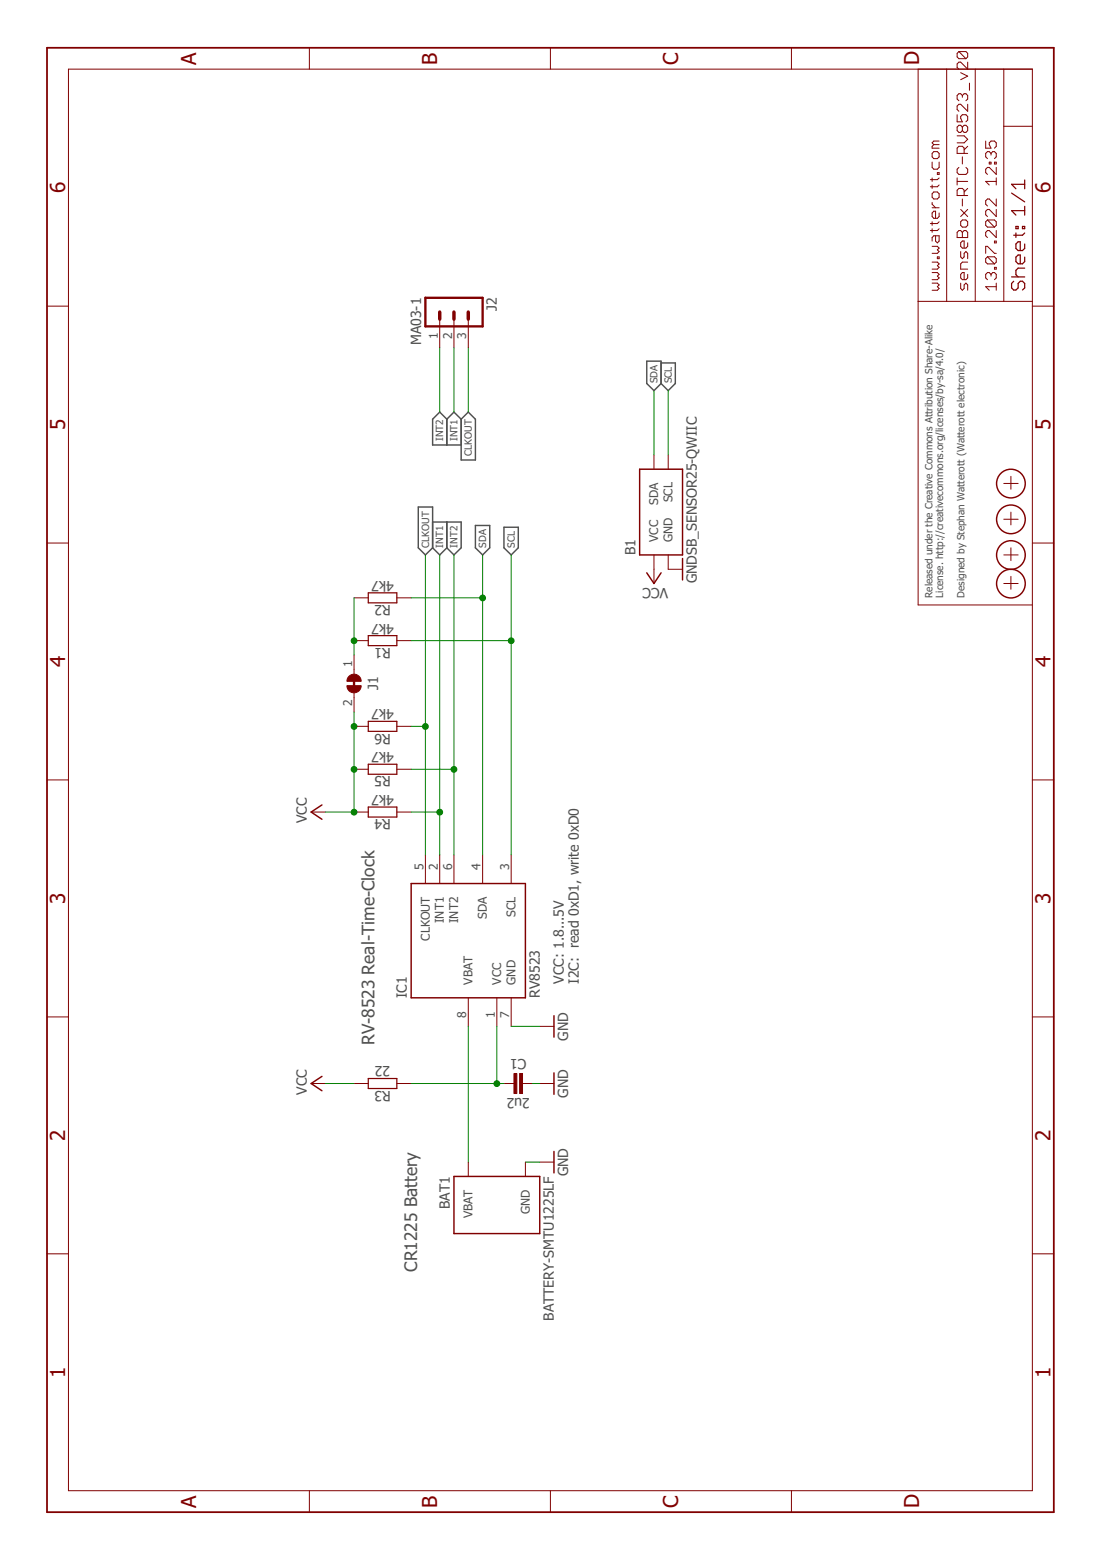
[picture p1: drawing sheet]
<?xml version="1.0" encoding="utf-8"?>
<!DOCTYPE eagle SYSTEM "eagle.dtd">
<eagle version="7.7.0">
<drawing>
<settings>
<setting alwaysvectorfont="no"/>
<setting verticaltext="up"/>
</settings>
<grid distance="0.05" unitdist="inch" unit="inch" style="lines" multiple="1" display="yes" altdistance="0.01" altunitdist="inch" altunit="inch"/>
<schematic xreflabel="%F%N/%S.%C%R" xrefpart="/%S.%C%R">
<libraries>
<library name="we-symbol">
<symbols>
<symbol name="A4L-LOC">
<wire x1="256.54" y1="3.81" x2="256.54" y2="8.89" width="0.1016" layer="94"/>
<wire x1="256.54" y1="8.89" x2="256.54" y2="13.97" width="0.1016" layer="94"/>
<wire x1="256.54" y1="13.97" x2="256.54" y2="19.05" width="0.1016" layer="94"/>
<wire x1="256.54" y1="19.05" x2="256.54" y2="24.13" width="0.1016" layer="94"/>
<wire x1="161.29" y1="3.81" x2="161.29" y2="24.13" width="0.1016" layer="94"/>
<wire x1="161.29" y1="24.13" x2="215.265" y2="24.13" width="0.1016" layer="94"/>
<wire x1="215.265" y1="24.13" x2="256.54" y2="24.13" width="0.1016" layer="94"/>
<wire x1="246.38" y1="3.81" x2="246.38" y2="8.89" width="0.1016" layer="94"/>
<wire x1="246.38" y1="8.89" x2="256.54" y2="8.89" width="0.1016" layer="94"/>
<wire x1="246.38" y1="8.89" x2="215.265" y2="8.89" width="0.1016" layer="94"/>
<wire x1="215.265" y1="8.89" x2="215.265" y2="3.81" width="0.1016" layer="94"/>
<wire x1="215.265" y1="8.89" x2="215.265" y2="13.97" width="0.1016" layer="94"/>
<wire x1="215.265" y1="13.97" x2="256.54" y2="13.97" width="0.1016" layer="94"/>
<wire x1="215.265" y1="13.97" x2="215.265" y2="19.05" width="0.1016" layer="94"/>
<wire x1="215.265" y1="19.05" x2="256.54" y2="19.05" width="0.1016" layer="94"/>
<wire x1="215.265" y1="19.05" x2="215.265" y2="24.13" width="0.1016" layer="94"/>
<frame x1="0" y1="0" x2="260.35" y2="179.07" columns="6" rows="4" layer="94"/>
<text x="217.17" y="15.24" size="2.032" layer="94" font="vector">&gt;DRAWING_NAME</text>
<text x="217.17" y="10.16" size="2.032" layer="94" font="vector">&gt;LAST_DATE_TIME</text>
<text x="230.505" y="5.08" size="2.54" layer="94" font="vector">&gt;SHEET</text>
<text x="217.17" y="5.08" size="2.54" layer="94" font="vector">Sheet:</text>
<text x="217.17" y="20.32" size="2.032" layer="94" font="vector">www.watterott.com</text>
</symbol>
<symbol name="PASSER">
<wire x1="-1.016" y1="0" x2="1.27" y2="0" width="0.127" layer="94"/>
<wire x1="0" y1="1.27" x2="0" y2="-1.27" width="0.127" layer="94"/>
<circle x="0" y="0" radius="2.54" width="0.254" layer="94"/>
</symbol>
</symbols>
<devicesets>
<deviceset name="FRAME-A4L" prefix="FRAME" uservalue="yes">
<gates>
<gate name="G$1" symbol="A4L-LOC" x="0" y="0"/>
</gates>
<devices>
<device name="">
<technologies>
<technology name=""/>
</technologies>
</device>
</devices>
</deviceset>
<deviceset name="PASSER" prefix="X">
<gates>
<gate name="X" symbol="PASSER" x="0" y="0"/>
</gates>
<devices>
<device name="-07" package="PASSER_07MM">
<technologies>
<technology name=""/>
</technologies>
</device>
</devices>
</deviceset>
</devicesets>
</library>
<library name="we-chip">
<symbols>
<symbol name="RV8523">
<pin name="INT2" x="15.24" y="2.54" length="middle" rot="R180"/>
<pin name="INT1" x="15.24" y="5.08" length="middle" rot="R180"/>
<wire x1="-10.16" y1="10.16" x2="10.16" y2="10.16" width="0.254" layer="94"/>
<wire x1="10.16" y1="10.16" x2="10.16" y2="-10.16" width="0.254" layer="94"/>
<wire x1="10.16" y1="-10.16" x2="-10.16" y2="-10.16" width="0.254" layer="94"/>
<wire x1="-10.16" y1="-10.16" x2="-10.16" y2="10.16" width="0.254" layer="94"/>
<text x="-10.16" y="12.7" size="1.778" layer="95" align="top-left">&gt;NAME</text>
<text x="-10.16" y="-12.7" size="1.778" layer="95">&gt;VALUE</text>
<pin name="SCL" x="15.24" y="-7.62" length="middle" rot="R180"/>
<pin name="SDA" x="15.24" y="-2.54" length="middle" rot="R180"/>
<pin name="VCC" x="-15.24" y="-5.08" length="middle" direction="pwr"/>
<pin name="GND" x="-15.24" y="-7.62" length="middle" direction="pwr"/>
<pin name="VBAT" x="-15.24" y="0" length="middle" direction="pwr"/>
<pin name="CLKOUT" x="15.24" y="7.62" length="middle" rot="R180"/>
</symbol>
</symbols>
<devicesets>
<deviceset name="RV8523" prefix="IC">
<gates>
<gate name="IC" symbol="RV8523" x="0" y="0"/>
</gates>
<devices>
<device name="-C3" package="RTC-C3">
<connects>
<connect gate="IC" pin="CLKOUT" pad="5"/>
<connect gate="IC" pin="GND" pad="7"/>
<connect gate="IC" pin="INT1" pad="2"/>
<connect gate="IC" pin="INT2" pad="6"/>
<connect gate="IC" pin="SCL" pad="3"/>
<connect gate="IC" pin="SDA" pad="4"/>
<connect gate="IC" pin="VBAT" pad="8"/>
<connect gate="IC" pin="VCC" pad="1"/>
</connects>
<technologies>
<technology name=""/>
</technologies>
</device>
</devices>
</deviceset>
</devicesets>
</library>
<library name="we-rcl">
<symbols>
<symbol name="CAPACITOR">
<pin name="1" x="-2.54" y="0" visible="off" length="point" direction="pas" swaplevel="1"/>
<pin name="2" x="2.54" y="0" visible="off" length="point" direction="pas" swaplevel="1" rot="R180"/>
<text x="0" y="2.54" size="1.778" layer="95" align="bottom-center">&gt;NAME</text>
<text x="0" y="-2.54" size="1.778" layer="96" align="top-center">&gt;VALUE</text>
<wire x1="-2.54" y1="0" x2="-0.762" y2="0" width="0.1524" layer="94"/>
<wire x1="2.54" y1="0" x2="0.762" y2="0" width="0.1524" layer="94"/>
<rectangle x1="-1.27" y1="-0.254" x2="2.286" y2="0.254" layer="94" rot="R90"/>
<rectangle x1="-2.286" y1="-0.254" x2="1.27" y2="0.254" layer="94" rot="R90"/>
</symbol>
<symbol name="RESISTOR">
<pin name="1" x="-5.08" y="0" visible="off" length="short" direction="pas" swaplevel="1"/>
<pin name="2" x="5.08" y="0" visible="off" length="short" direction="pas" swaplevel="1" rot="R180"/>
<wire x1="-2.54" y1="0.889" x2="2.54" y2="0.889" width="0.2032" layer="94"/>
<wire x1="2.54" y1="0.889" x2="2.54" y2="-0.889" width="0.2032" layer="94"/>
<wire x1="2.54" y1="-0.889" x2="-2.54" y2="-0.889" width="0.2032" layer="94"/>
<wire x1="-2.54" y1="-0.889" x2="-2.54" y2="0.889" width="0.2032" layer="94"/>
<text x="0" y="1.27" size="1.778" layer="95" align="bottom-center">&gt;NAME</text>
<text x="0" y="-1.27" size="1.778" layer="96" align="top-center">&gt;VALUE</text>
</symbol>
<symbol name="JUMPER2">
<wire x1="0.381" y1="0.635" x2="0.381" y2="-0.635" width="1.27" layer="94" curve="-180" cap="flat"/>
<wire x1="-0.381" y1="-0.635" x2="-0.381" y2="0.635" width="1.27" layer="94" curve="-180" cap="flat"/>
<wire x1="2.54" y1="0" x2="1.651" y2="0" width="0.1524" layer="94"/>
<wire x1="-2.54" y1="0" x2="-1.651" y2="0" width="0.1524" layer="94"/>
<text x="0" y="2.54" size="1.778" layer="95" align="bottom-center">&gt;NAME</text>
<pin name="2" x="5.08" y="0" visible="pad" length="short" direction="pas" swaplevel="1" rot="R180"/>
<pin name="1" x="-5.08" y="0" visible="pad" length="short" direction="pas" swaplevel="1"/>
</symbol>
</symbols>
<devicesets>
<deviceset name="CAPACITOR" prefix="C" uservalue="yes">
<gates>
<gate name="C" symbol="CAPACITOR" x="0" y="0"/>
</gates>
<devices>
<device name="-C0402" package="R0402">
<connects>
<connect gate="C" pin="1" pad="1"/>
<connect gate="C" pin="2" pad="2"/>
</connects>
<technologies>
<technology name=""/>
</technologies>
</device>
<device name="-C0603" package="R0603">
<connects>
<connect gate="C" pin="1" pad="1"/>
<connect gate="C" pin="2" pad="2"/>
</connects>
<technologies>
<technology name=""/>
</technologies>
</device>
<device name="-C0805" package="R0805">
<connects>
<connect gate="C" pin="1" pad="1"/>
<connect gate="C" pin="2" pad="2"/>
</connects>
<technologies>
<technology name=""/>
</technologies>
</device>
<device name="-C1206" package="R1206">
<connects>
<connect gate="C" pin="1" pad="1"/>
<connect gate="C" pin="2" pad="2"/>
</connects>
<technologies>
<technology name=""/>
</technologies>
</device>
</devices>
</deviceset>
<deviceset name="RESISTOR" prefix="R" uservalue="yes">
<gates>
<gate name="R" symbol="RESISTOR" x="0" y="0"/>
</gates>
<devices>
<device name="-R0603" package="R0603">
<connects>
<connect gate="R" pin="1" pad="1"/>
<connect gate="R" pin="2" pad="2"/>
</connects>
<technologies>
<technology name=""/>
</technologies>
</device>
<device name="-R0805" package="R0805">
<connects>
<connect gate="R" pin="1" pad="1"/>
<connect gate="R" pin="2" pad="2"/>
</connects>
<technologies>
<technology name=""/>
</technologies>
</device>
<device name="-R0402" package="R0402">
<connects>
<connect gate="R" pin="1" pad="1"/>
<connect gate="R" pin="2" pad="2"/>
</connects>
<technologies>
<technology name=""/>
</technologies>
</device>
<device name="-R1206" package="R1206">
<connects>
<connect gate="R" pin="1" pad="1"/>
<connect gate="R" pin="2" pad="2"/>
</connects>
<technologies>
<technology name=""/>
</technologies>
</device>
</devices>
</deviceset>
<deviceset name="JUMPER2" prefix="J">
<gates>
<gate name="J" symbol="JUMPER2" x="0" y="0"/>
</gates>
<devices>
<device name="" package="JUMPER2">
<connects>
<connect gate="J" pin="1" pad="1"/>
<connect gate="J" pin="2" pad="2"/>
</connects>
<technologies>
<technology name=""/>
</technologies>
</device>
<device name="-NOCREAM" package="JUMPER2_NC">
<connects>
<connect gate="J" pin="1" pad="1"/>
<connect gate="J" pin="2" pad="2"/>
</connects>
<technologies>
<technology name=""/>
</technologies>
</device>
</devices>
</deviceset>
</devicesets>
</library>
<library name="supply1">
<symbols>
<symbol name="GND">
<wire x1="-1.905" y1="0" x2="1.905" y2="0" width="0.254" layer="94"/>
<text x="-2.54" y="-2.54" size="1.778" layer="96">&gt;VALUE</text>
<pin name="GND" x="0" y="2.54" visible="off" length="short" direction="sup" rot="R270"/>
</symbol>
<symbol name="VCC">
<wire x1="1.27" y1="-1.905" x2="0" y2="0" width="0.254" layer="94"/>
<wire x1="0" y1="0" x2="-1.27" y2="-1.905" width="0.254" layer="94"/>
<text x="-2.54" y="-2.54" size="1.778" layer="96" rot="R90">&gt;VALUE</text>
<pin name="VCC" x="0" y="-2.54" visible="off" length="short" direction="sup" rot="R90"/>
</symbol>
</symbols>
<devicesets>
<deviceset name="GND" prefix="GND">
<gates>
<gate name="1" symbol="GND" x="0" y="0"/>
</gates>
<devices>
<device name="">
<technologies>
<technology name=""/>
</technologies>
</device>
</devices>
</deviceset>
<deviceset name="VCC" prefix="P+">
<gates>
<gate name="VCC" symbol="VCC" x="0" y="0"/>
</gates>
<devices>
<device name="">
<technologies>
<technology name=""/>
</technologies>
</device>
</devices>
</deviceset>
</devicesets>
</library>
<library name="we-power">
<symbols>
<symbol name="BATTERY">
<wire x1="-5.08" y1="7.62" x2="-5.08" y2="-7.62" width="0.254" layer="94"/>
<wire x1="-5.08" y1="-7.62" x2="5.08" y2="-7.62" width="0.254" layer="94"/>
<wire x1="5.08" y1="-7.62" x2="5.08" y2="7.62" width="0.254" layer="94"/>
<wire x1="5.08" y1="7.62" x2="-5.08" y2="7.62" width="0.254" layer="94"/>
<text x="-5.08" y="10.16" size="1.778" layer="95" align="top-left">&gt;NAME</text>
<pin name="GND" x="-7.62" y="-5.08" visible="pin" length="short" direction="pas"/>
<pin name="VBAT" x="-7.62" y="5.08" visible="pin" length="short" direction="pas"/>
<text x="-5.08" y="-10.16" size="1.778" layer="96">&gt;VALUE</text>
</symbol>
</symbols>
<devicesets>
<deviceset name="BATTERY" prefix="BAT">
<gates>
<gate name="A" symbol="BATTERY" x="0" y="0"/>
</gates>
<devices>
<device name="-2032A" package="BAT-4UC-05581">
<connects>
<connect gate="A" pin="GND" pad="GND"/>
<connect gate="A" pin="VBAT" pad="VBAT"/>
</connects>
<technologies>
<technology name=""/>
</technologies>
</device>
<device name="-2032B" package="BAT-KC3002S">
<connects>
<connect gate="A" pin="GND" pad="GND"/>
<connect gate="A" pin="VBAT" pad="VBAT@1"/>
</connects>
<technologies>
<technology name=""/>
</technologies>
</device>
<device name="-AAA" package="BAT-AAA">
<connects>
<connect gate="A" pin="GND" pad="GND@1"/>
<connect gate="A" pin="VBAT" pad="VBAT@1"/>
</connects>
<technologies>
<technology name=""/>
</technologies>
</device>
<device name="-SMTU1225LF" package="BAT-SMTU1225LF">
<connects>
<connect gate="A" pin="GND" pad="-"/>
<connect gate="A" pin="VBAT" pad="+"/>
</connects>
<technologies>
<technology name=""/>
</technologies>
</device>
</devices>
</deviceset>
</devicesets>
</library>
<library name="we-board">
<symbols>
<symbol name="SB_I2C">
<wire x1="-7.62" y1="2.54" x2="-7.62" y2="-5.08" width="0.254" layer="94"/>
<wire x1="-7.62" y1="-5.08" x2="7.62" y2="-5.08" width="0.254" layer="94"/>
<wire x1="7.62" y1="-5.08" x2="7.62" y2="2.54" width="0.254" layer="94"/>
<wire x1="7.62" y1="2.54" x2="-7.62" y2="2.54" width="0.254" layer="94"/>
<text x="-7.62" y="5.08" size="1.778" layer="95" align="top-left">&gt;NAME</text>
<text x="-7.62" y="-7.62" size="1.778" layer="96">&gt;Value</text>
<pin name="SDA" x="10.16" y="0" visible="pin" length="short" rot="R180"/>
<pin name="SCL" x="10.16" y="-2.54" visible="pin" length="short" rot="R180"/>
<pin name="VCC" x="-10.16" y="0" visible="pin" length="short" direction="pwr"/>
<pin name="GND" x="-10.16" y="-2.54" visible="pin" length="short" direction="pwr"/>
</symbol>
</symbols>
<devicesets>
<deviceset name="SB_SENSOR" prefix="B">
<gates>
<gate name="BOARD" symbol="SB_I2C" x="0" y="0"/>
</gates>
<devices>
<device name="-25" package="SB-25X25">
<connects>
<connect gate="BOARD" pin="GND" pad="GND"/>
<connect gate="BOARD" pin="SCL" pad="SCL"/>
<connect gate="BOARD" pin="SDA" pad="SDA"/>
<connect gate="BOARD" pin="VCC" pad="VCC"/>
</connects>
<technologies>
<technology name=""/>
</technologies>
</device>
<device name="-45" package="SB-45X25">
<connects>
<connect gate="BOARD" pin="GND" pad="GND"/>
<connect gate="BOARD" pin="SCL" pad="SCL"/>
<connect gate="BOARD" pin="SDA" pad="SDA"/>
<connect gate="BOARD" pin="VCC" pad="VCC"/>
</connects>
<technologies>
<technology name=""/>
</technologies>
</device>
<device name="-35" package="SB-35X25">
<connects>
<connect gate="BOARD" pin="GND" pad="GND"/>
<connect gate="BOARD" pin="SCL" pad="SCL"/>
<connect gate="BOARD" pin="SDA" pad="SDA"/>
<connect gate="BOARD" pin="VCC" pad="VCC"/>
</connects>
<technologies>
<technology name=""/>
</technologies>
</device>
<device name="25-QWIIC" package="SB-25X25_QWIIC">
<connects>
<connect gate="BOARD" pin="GND" pad="GND GND1 GND2 SHLD1 SHLD2 SHLD3 SHLD4 SHLD5 SHLD6"/>
<connect gate="BOARD" pin="SCL" pad="SCL SCL1 SCL2"/>
<connect gate="BOARD" pin="SDA" pad="SDA SDA1 SDA2"/>
<connect gate="BOARD" pin="VCC" pad="VCC VCC1 VCC2"/>
</connects>
<technologies>
<technology name=""/>
</technologies>
</device>
</devices>
</deviceset>
</devicesets>
</library>
<library name="we-con">
<symbols>
<symbol name="MA03-1">
<wire x1="3.81" y1="-5.08" x2="-1.27" y2="-5.08" width="0.4064" layer="94"/>
<wire x1="1.27" y1="2.54" x2="2.54" y2="2.54" width="0.6096" layer="94"/>
<wire x1="1.27" y1="0" x2="2.54" y2="0" width="0.6096" layer="94"/>
<wire x1="1.27" y1="-2.54" x2="2.54" y2="-2.54" width="0.6096" layer="94"/>
<wire x1="-1.27" y1="5.08" x2="-1.27" y2="-5.08" width="0.4064" layer="94"/>
<wire x1="3.81" y1="-5.08" x2="3.81" y2="5.08" width="0.4064" layer="94"/>
<wire x1="-1.27" y1="5.08" x2="3.81" y2="5.08" width="0.4064" layer="94"/>
<text x="-1.27" y="-7.62" size="1.778" layer="96">&gt;VALUE</text>
<text x="-1.27" y="5.842" size="1.778" layer="95">&gt;NAME</text>
<pin name="1" x="7.62" y="-2.54" visible="pad" length="middle" direction="pas" swaplevel="1" rot="R180"/>
<pin name="2" x="7.62" y="0" visible="pad" length="middle" direction="pas" swaplevel="1" rot="R180"/>
<pin name="3" x="7.62" y="2.54" visible="pad" length="middle" direction="pas" swaplevel="1" rot="R180"/>
</symbol>
</symbols>
<devicesets>
<deviceset name="MA03-1" prefix="J">
<gates>
<gate name="J" symbol="MA03-1" x="0" y="0"/>
</gates>
<devices>
<device name="" package="MA03-1">
<connects>
<connect gate="J" pin="1" pad="1"/>
<connect gate="J" pin="2" pad="2"/>
<connect gate="J" pin="3" pad="3"/>
</connects>
<technologies>
<technology name=""/>
</technologies>
</device>
</devices>
</deviceset>
</devicesets>
</library>
</libraries>
<attributes>
</attributes>
<variantdefs>
</variantdefs>
<classes>
<class number="0" name="default" width="0" drill="0">
</class>
</classes>
<parts>
<part name="FRAME1" library="we-symbol" deviceset="FRAME-A4L" device=""/>
<part name="C1" library="we-rcl" deviceset="CAPACITOR" device="-C0402" value="2u2"/>
<part name="R1" library="we-rcl" deviceset="RESISTOR" device="-R0402" value="4k7"/>
<part name="R2" library="we-rcl" deviceset="RESISTOR" device="-R0402" value="4k7"/>
<part name="R3" library="we-rcl" deviceset="RESISTOR" device="-R0402" value="22"/>
<part name="R4" library="we-rcl" deviceset="RESISTOR" device="-R0402" value="4k7"/>
<part name="R5" library="we-rcl" deviceset="RESISTOR" device="-R0402" value="4k7"/>
<part name="GND1" library="supply1" deviceset="GND" device=""/>
<part name="GND2" library="supply1" deviceset="GND" device=""/>
<part name="P+1" library="supply1" deviceset="VCC" device=""/>
<part name="J1" library="we-rcl" deviceset="JUMPER2" device=""/>
<part name="GND3" library="supply1" deviceset="GND" device=""/>
<part name="IC1" library="we-chip" deviceset="RV8523" device="-C3" value="RV8523"/>
<part name="P+3" library="supply1" deviceset="VCC" device=""/>
<part name="X1" library="we-symbol" deviceset="PASSER" device="-07"/>
<part name="X2" library="we-symbol" deviceset="PASSER" device="-07"/>
<part name="BAT1" library="we-power" deviceset="BATTERY" device="-SMTU1225LF"/>
<part name="R6" library="we-rcl" deviceset="RESISTOR" device="-R0402" value="4k7"/>
<part name="B1" library="we-board" deviceset="SB_SENSOR" device="25-QWIIC" value="SB_SENSOR25-QWIIC"/>
<part name="P+4" library="supply1" deviceset="VCC" device=""/>
<part name="GND5" library="supply1" deviceset="GND" device=""/>
<part name="J2" library="we-con" deviceset="MA03-1" device=""/>
<part name="X3" library="we-symbol" deviceset="PASSER" device="-07"/>
<part name="X4" library="we-symbol" deviceset="PASSER" device="-07"/>
</parts>
<sheets>
<sheet>
<plain>
<text x="162.56" y="22.86" size="1.27" layer="95" align="top-left">Released under the Creative Commons Attribution Share-Alike 
License. http://creativecommons.org/licenses/by-sa/4.0/

Designed by Stephan Watterott (Watterott electronic)</text>
<text x="93.98" y="88.9" size="1.778" layer="97" align="top-left">VCC: 1.8...5V
I2C:  read 0xD1, write 0xD0</text>
<text x="100.33" y="121.92" size="2.1844" layer="97" align="center">RV-8523 Real-Time-Clock</text>
<text x="53.34" y="114.3" size="2.1844" layer="97" align="center">CR1225 Battery</text>
<wire x1="146.05" y1="124.46" x2="148.59" y2="124.46" width="0.4064" layer="94"/>
</plain>
<instances>
<instance part="FRAME1" gate="G$1" x="0" y="0" smashed="yes">
<attribute name="DRAWING_NAME" x="217.17" y="15.24" size="2.032" layer="94" font="vector"/>
<attribute name="LAST_DATE_TIME" x="217.17" y="10.16" size="2.032" layer="94" font="vector"/>
<attribute name="SHEET" x="230.505" y="5.08" size="2.54" layer="94" font="vector"/>
</instance>
<instance part="C1" gate="C" x="76.2" y="95.25" smashed="yes" rot="R270">
<attribute name="NAME" x="78.74" y="95.25" size="1.778" layer="95" rot="R270" align="bottom-center"/>
<attribute name="VALUE" x="73.66" y="95.25" size="1.778" layer="96" rot="R270" align="top-center"/>
</instance>
<instance part="R1" gate="R" x="154.94" y="119.38" smashed="yes" rot="R90">
<attribute name="NAME" x="153.67" y="119.38" size="1.778" layer="95" rot="R90" align="bottom-center"/>
<attribute name="VALUE" x="156.21" y="119.38" size="1.778" layer="96" rot="R90" align="top-center"/>
</instance>
<instance part="R2" gate="R" x="162.56" y="119.38" smashed="yes" rot="R90">
<attribute name="NAME" x="161.29" y="119.38" size="1.778" layer="95" rot="R90" align="bottom-center"/>
<attribute name="VALUE" x="163.83" y="119.38" size="1.778" layer="96" rot="R90" align="top-center"/>
</instance>
<instance part="R3" gate="R" x="76.2" y="119.38" smashed="yes" rot="R90">
<attribute name="NAME" x="74.93" y="119.38" size="1.778" layer="95" rot="R90" align="bottom-center"/>
<attribute name="VALUE" x="77.47" y="119.38" size="1.778" layer="96" rot="R90" align="top-center"/>
</instance>
<instance part="R4" gate="R" x="124.46" y="119.38" smashed="yes" rot="R90">
<attribute name="NAME" x="123.19" y="119.38" size="1.778" layer="95" rot="R90" align="bottom-center"/>
<attribute name="VALUE" x="125.73" y="119.38" size="1.778" layer="96" rot="R90" align="top-center"/>
</instance>
<instance part="R5" gate="R" x="132.08" y="119.38" smashed="yes" rot="R90">
<attribute name="NAME" x="130.81" y="119.38" size="1.778" layer="95" rot="R90" align="bottom-center"/>
<attribute name="VALUE" x="133.35" y="119.38" size="1.778" layer="96" rot="R90" align="top-center"/>
</instance>
<instance part="GND1" gate="1" x="86.36" y="88.9" smashed="yes">
<attribute name="VALUE" x="83.82" y="86.36" size="1.778" layer="96"/>
</instance>
<instance part="GND2" gate="1" x="62.23" y="88.9" smashed="yes">
<attribute name="VALUE" x="59.69" y="86.36" size="1.778" layer="96"/>
</instance>
<instance part="P+1" gate="VCC" x="124.46" y="132.08" smashed="yes">
<attribute name="VALUE" x="127" y="134.62" size="1.778" layer="96" rot="R180"/>
</instance>
<instance part="J1" gate="J" x="147.32" y="124.46" smashed="yes" rot="R180">
<attribute name="NAME" x="147.32" y="121.92" size="1.778" layer="95" rot="R180" align="bottom-center"/>
</instance>
<instance part="GND3" gate="1" x="76.2" y="88.9" smashed="yes">
<attribute name="VALUE" x="73.66" y="86.36" size="1.778" layer="96"/>
</instance>
<instance part="IC1" gate="IC" x="101.6" y="104.14" smashed="yes">
<attribute name="NAME" x="91.44" y="116.84" size="1.778" layer="95" align="top-left"/>
<attribute name="VALUE" x="91.44" y="91.44" size="1.778" layer="95"/>
</instance>
<instance part="P+3" gate="VCC" x="76.2" y="132.08" smashed="yes">
<attribute name="VALUE" x="78.74" y="134.62" size="1.778" layer="96" rot="R180"/>
</instance>
<instance part="X1" gate="X" x="165.1" y="7.62" smashed="yes"/>
<instance part="X2" gate="X" x="170.18" y="7.62" smashed="yes"/>
<instance part="BAT1" gate="A" x="54.61" y="99.06" smashed="yes" rot="MR0">
<attribute name="NAME" x="59.69" y="109.22" size="1.778" layer="95" rot="MR0" align="top-left"/>
<attribute name="VALUE" x="59.69" y="88.9" size="1.778" layer="96" rot="MR0"/>
</instance>
<instance part="R6" gate="R" x="139.7" y="119.38" smashed="yes" rot="R90">
<attribute name="NAME" x="138.43" y="119.38" size="1.778" layer="95" rot="R90" align="bottom-center"/>
<attribute name="VALUE" x="140.97" y="119.38" size="1.778" layer="96" rot="R90" align="top-center"/>
</instance>
<instance part="B1" gate="BOARD" x="177.8" y="71.12" smashed="yes">
<attribute name="NAME" x="170.18" y="76.2" size="1.778" layer="95" align="top-left"/>
<attribute name="VALUE" x="170.18" y="63.5" size="1.778" layer="96"/>
</instance>
<instance part="P+4" gate="VCC" x="165.1" y="71.12" smashed="yes" rot="MR270">
<attribute name="VALUE" x="162.56" y="68.58" size="1.778" layer="96" rot="MR90"/>
</instance>
<instance part="GND5" gate="1" x="167.64" y="66.04" smashed="yes" rot="MR0">
<attribute name="VALUE" x="170.18" y="63.5" size="1.778" layer="96" rot="MR0"/>
</instance>
<instance part="J2" gate="J" x="214.63" y="106.68" smashed="yes" rot="R180">
<attribute name="VALUE" x="215.9" y="114.3" size="1.778" layer="96" rot="R180"/>
<attribute name="NAME" x="215.9" y="100.838" size="1.778" layer="95" rot="R180"/>
</instance>
<instance part="X3" gate="X" x="176.53" y="7.62" smashed="yes"/>
<instance part="X4" gate="X" x="182.88" y="7.62" smashed="yes"/>
</instances>
<busses>
</busses>
<nets>
<net name="GND" class="0">
<segment>
<pinref part="GND3" gate="1" pin="GND"/>
<pinref part="C1" gate="C" pin="2"/>
<wire x1="76.2" y1="92.71" x2="76.2" y2="91.44" width="0.1524" layer="91"/>
</segment>
<segment>
<pinref part="IC1" gate="IC" pin="GND"/>
<pinref part="GND1" gate="1" pin="GND"/>
<wire x1="86.36" y1="91.44" x2="86.36" y2="96.52" width="0.1524" layer="91"/>
</segment>
<segment>
<pinref part="GND2" gate="1" pin="GND"/>
<pinref part="BAT1" gate="A" pin="GND"/>
<wire x1="62.23" y1="93.98" x2="62.23" y2="91.44" width="0.1524" layer="91"/>
</segment>
<segment>
<pinref part="B1" gate="BOARD" pin="GND"/>
<pinref part="GND5" gate="1" pin="GND"/>
</segment>
</net>
<net name="I2C_VCC" class="0">
<segment>
<pinref part="R1" gate="R" pin="2"/>
<pinref part="J1" gate="J" pin="1"/>
<pinref part="R2" gate="R" pin="2"/>
<wire x1="154.94" y1="124.46" x2="162.56" y2="124.46" width="0.1524" layer="91"/>
<wire x1="152.4" y1="124.46" x2="154.94" y2="124.46" width="0.1524" layer="91"/>
<junction x="154.94" y="124.46"/>
</segment>
</net>
<net name="SCL" class="0">
<segment>
<wire x1="154.94" y1="96.52" x2="170.18" y2="96.52" width="0.1524" layer="91"/>
<pinref part="R1" gate="R" pin="1"/>
<wire x1="154.94" y1="114.3" x2="154.94" y2="96.52" width="0.1524" layer="91"/>
<pinref part="IC1" gate="IC" pin="SCL"/>
<wire x1="154.94" y1="96.52" x2="116.84" y2="96.52" width="0.1524" layer="91"/>
<junction x="154.94" y="96.52"/>
<label x="170.18" y="96.52" size="1.27" layer="95" xref="yes"/>
</segment>
<segment>
<wire x1="187.96" y1="68.58" x2="199.39" y2="68.58" width="0.1524" layer="91"/>
<label x="199.39" y="68.58" size="1.27" layer="95" xref="yes"/>
<pinref part="B1" gate="BOARD" pin="SCL"/>
</segment>
</net>
<net name="SDA" class="0">
<segment>
<wire x1="116.84" y1="101.6" x2="162.56" y2="101.6" width="0.1524" layer="91"/>
<pinref part="IC1" gate="IC" pin="SDA"/>
<pinref part="R2" gate="R" pin="1"/>
<wire x1="162.56" y1="101.6" x2="170.18" y2="101.6" width="0.1524" layer="91"/>
<wire x1="162.56" y1="114.3" x2="162.56" y2="101.6" width="0.1524" layer="91"/>
<junction x="162.56" y="101.6"/>
<label x="170.18" y="101.6" size="1.27" layer="95" xref="yes"/>
</segment>
<segment>
<wire x1="187.96" y1="71.12" x2="199.39" y2="71.12" width="0.1524" layer="91"/>
<label x="199.39" y="71.12" size="1.27" layer="95" xref="yes"/>
<pinref part="B1" gate="BOARD" pin="SDA"/>
</segment>
</net>
<net name="INT2" class="0">
<segment>
<pinref part="R5" gate="R" pin="1"/>
<wire x1="132.08" y1="114.3" x2="132.08" y2="106.68" width="0.1524" layer="91"/>
<pinref part="IC1" gate="IC" pin="INT2"/>
<wire x1="116.84" y1="106.68" x2="132.08" y2="106.68" width="0.1524" layer="91"/>
<wire x1="132.08" y1="106.68" x2="170.18" y2="106.68" width="0.1524" layer="91"/>
<junction x="132.08" y="106.68"/>
<label x="170.18" y="106.68" size="1.27" layer="95" xref="yes"/>
</segment>
<segment>
<wire x1="207.01" y1="109.22" x2="195.58" y2="109.22" width="0.1524" layer="91"/>
<label x="195.58" y="109.22" size="1.27" layer="95" rot="R180" xref="yes"/>
<pinref part="J2" gate="J" pin="1"/>
</segment>
</net>
<net name="INT1" class="0">
<segment>
<wire x1="116.84" y1="109.22" x2="124.46" y2="109.22" width="0.1524" layer="91"/>
<pinref part="IC1" gate="IC" pin="INT1"/>
<pinref part="R4" gate="R" pin="1"/>
<wire x1="124.46" y1="109.22" x2="170.18" y2="109.22" width="0.1524" layer="91"/>
<wire x1="124.46" y1="114.3" x2="124.46" y2="109.22" width="0.1524" layer="91"/>
<junction x="124.46" y="109.22"/>
<label x="170.18" y="109.22" size="1.27" layer="95" xref="yes"/>
</segment>
<segment>
<wire x1="207.01" y1="106.68" x2="195.58" y2="106.68" width="0.1524" layer="91"/>
<label x="195.58" y="106.68" size="1.27" layer="95" rot="R180" xref="yes"/>
<pinref part="J2" gate="J" pin="2"/>
</segment>
</net>
<net name="VCC" class="0">
<segment>
<pinref part="P+1" gate="VCC" pin="VCC"/>
<pinref part="R4" gate="R" pin="2"/>
<pinref part="J1" gate="J" pin="2"/>
<wire x1="142.24" y1="124.46" x2="139.7" y2="124.46" width="0.1524" layer="91"/>
<junction x="124.46" y="124.46"/>
<pinref part="R5" gate="R" pin="2"/>
<wire x1="139.7" y1="124.46" x2="132.08" y2="124.46" width="0.1524" layer="91"/>
<wire x1="132.08" y1="124.46" x2="124.46" y2="124.46" width="0.1524" layer="91"/>
<junction x="132.08" y="124.46"/>
<pinref part="R6" gate="R" pin="2"/>
<junction x="139.7" y="124.46"/>
<wire x1="124.46" y1="124.46" x2="124.46" y2="129.54" width="0.1524" layer="91"/>
</segment>
<segment>
<pinref part="R3" gate="R" pin="2"/>
<pinref part="P+3" gate="VCC" pin="VCC"/>
<wire x1="76.2" y1="129.54" x2="76.2" y2="124.46" width="0.1524" layer="91"/>
</segment>
<segment>
<pinref part="B1" gate="BOARD" pin="VCC"/>
<pinref part="P+4" gate="VCC" pin="VCC"/>
</segment>
</net>
<net name="RV_VCC" class="0">
<segment>
<pinref part="R3" gate="R" pin="1"/>
<pinref part="C1" gate="C" pin="1"/>
<wire x1="76.2" y1="114.3" x2="76.2" y2="99.06" width="0.1524" layer="91"/>
<pinref part="IC1" gate="IC" pin="VCC"/>
<wire x1="76.2" y1="99.06" x2="76.2" y2="97.79" width="0.1524" layer="91"/>
<wire x1="86.36" y1="99.06" x2="76.2" y2="99.06" width="0.1524" layer="91"/>
<junction x="76.2" y="99.06"/>
</segment>
</net>
<net name="VBAT" class="0">
<segment>
<pinref part="IC1" gate="IC" pin="VBAT"/>
<wire x1="86.36" y1="104.14" x2="62.23" y2="104.14" width="0.1524" layer="91"/>
<pinref part="BAT1" gate="A" pin="VBAT"/>
</segment>
</net>
<net name="CLKOUT" class="0">
<segment>
<wire x1="116.84" y1="111.76" x2="139.7" y2="111.76" width="0.1524" layer="91"/>
<pinref part="IC1" gate="IC" pin="CLKOUT"/>
<pinref part="R6" gate="R" pin="1"/>
<wire x1="139.7" y1="111.76" x2="170.18" y2="111.76" width="0.1524" layer="91"/>
<wire x1="139.7" y1="114.3" x2="139.7" y2="111.76" width="0.1524" layer="91"/>
<junction x="139.7" y="111.76"/>
<label x="170.18" y="111.76" size="1.27" layer="95" xref="yes"/>
</segment>
<segment>
<wire x1="207.01" y1="104.14" x2="195.58" y2="104.14" width="0.1524" layer="91"/>
<label x="195.58" y="104.14" size="1.27" layer="95" rot="R180" xref="yes"/>
<pinref part="J2" gate="J" pin="3"/>
</segment>
</net>
</nets>
</sheet>
</sheets>
</schematic>
</drawing>
<compatibility>
<note version="6.3" minversion="6.2.2" severity="warning">
Since Version 6.2.2 text objects can contain more than one line,
which will not be processed correctly with this version.
</note>
</compatibility>
</eagle>
